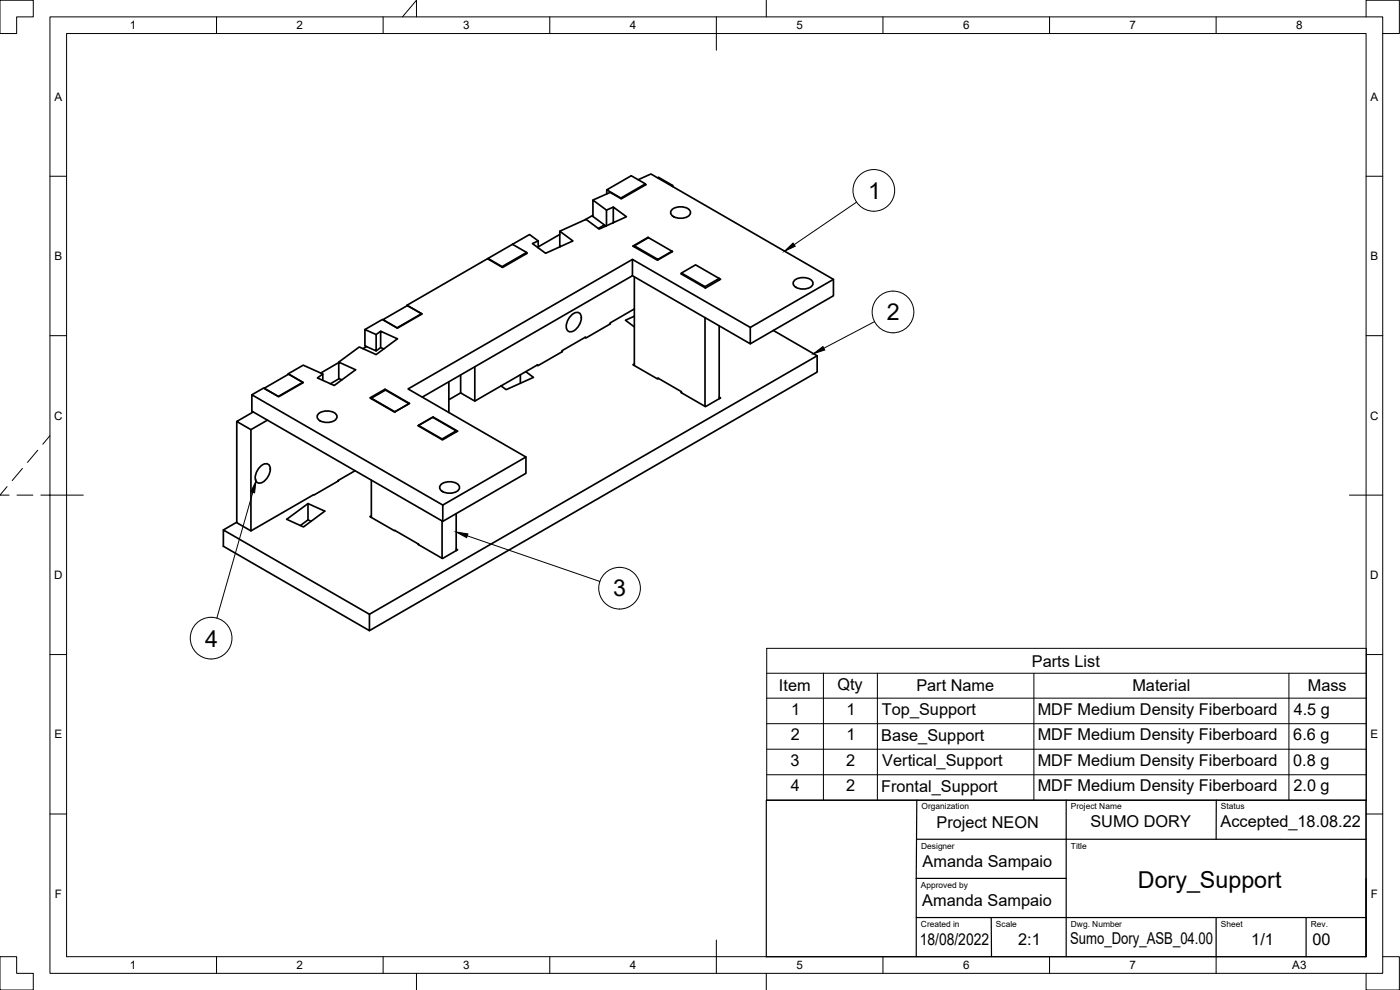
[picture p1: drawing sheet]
<svg xmlns="http://www.w3.org/2000/svg" width="420mm" height="297mm" viewBox="0 0 420 297" stroke-linecap="round" stroke-linejoin="round" font-family="sans-serif">
<!-- layer: Visible -->
<g fill="none" stroke="#000" stroke-width=".51">
<path d="M182.1 57v1.2M191.5 53.9l3.8-1.7 54.8 31.6v4.9l-24.9 14.5M193.7 55.3l.1 .1-7.3 4.3-3.4-2-5.2 2.3M193.7 55.5v-.3l-4.3-2.5-7.3 4.3 4.2 2.6M193.7 55.2l-7.4 4.2M197.4 53.4l.3-.2 4.2 2.5v.3M201.9 55.7l-.3 .1M146.5 77.5v.2M153.8 73.3l5.1-2.9 2.6 1.9v2M153.8 73.3l4.3 2.4v.4M153.8 73.3l-7.3 4.2 4.2 2.7M158.1 75.9l.1 .1-7.4 4.2-4.5-2.6-24.2 14"/>
<path d="M158.1 75.7l-7.4 4.3M161.5 72.3l-1.7 .8 3.9 2.9 8.2-3.7-3.9-2.9v4.7M168 70.3l-6.5 3.8M177.9 64.6l-2.3 1.3M181.4 67.5l-1.8 1M182 63l-4.1-3v4.9l3.9 2.9M184.1 66.8v-4.7l3.9 2.9-8.2 3.7-3.9-2.9-7.9 3.6M184.1 62.1l-2.1 .9v4.7M189.8 77.8l-67.3 38.9 35.3 20.4v4.9l-24.9 14.4M190.4 73.8l4.2-2.5 7.1 4.1-4.3 2.4zM190.4 73.8v.3M194.5 71.4v-.2l-4.6 2.6 7.4 4.3 4.5-2.6-.1 .1"/>
<path d="M194.5 71.2l.1 .1M197.4 77.8v.2M201.6 62.9a4.1 4.1 0 0 1 5.5 .4 1.8 1.8 0 0 1-1.9 2.1 3.2 3.2 0 0 1-3.9-1.6zM114.2 99.4l-1.3 1v4.9l-3.4-1.5v-4.9l3.4 1.5M122.1 91.8v-.2l4.6 2.6-7.4 4.3-4.5-2.7-5.3 3.1M126.5 94.1l-7.4 4.3-4.2-2.5 7.4-4.2 4.2 2.6M171.2 94.9a1.9 1.9 0 0 1 3-.6 4.3 4.3 0 0 1-3 5.3 1.58 1.58 0 0 1-1.2-2.3l.4-1.3zM183.1 97.1h.1l-7.3 4.3-.3-.2M189.8 82.7l35.4 20.5v-5l24.9-14.4M190.4 94.9l-2.7 1.2 2.7 2M190.4 92.7l-7.3 4.2v.3M190.4 83.1v26.6"/>
<path d="M204.5 82.1l-.1 .1 7.3 4.2 4.6-2.6-.5-.2M204.5 82.2v-.3l4.2-2.4 7.1 4.1M204.5 81.9l7.1 4.1 4.2-2.4M211.6 86v.3M211.6 95.3v26.6M215.8 83.6v.4M215.8 97.8v21.8M225.2 98.2l-35.4-20.4v4.9l-63.1 36.5M232.1 99.2l13.1 7.6v4.8l-134.3 77.6M238.4 84.1a4.1 4.1 0 0 1 5.5 .5 1.8 1.8 0 0 1-1.9 2 3.2 3.2 0 0 1-4-1.6zM86.5 112.3v-.1l4.5 2.6-7.3 4.2-4.6-2.6-3.5 2.1M86.5 112.2l4.5-2.6 5.9 2.6v1.9"/>
<path d="M90.9 114.7l-7.4 4.2-4.2-2.4 7.3-4.2 4.3 2.6M96.9 112.2l-1.6 1.2 5 2.3 6.4-4.8-5-2.2v4.9l.9 .4M101.7 108.8l-5.5 3.1M101.8 113.6l-2.7 1.6M110 104l-1.1 .6M111.4 119.5l4.3-2.5 7.1 4.1-4.3 2.5zM111.4 119.5v.1M112.9 105.3l1.3-1v-4.9l5.1 2.2-6.4 4.8-5.1-2.3-6.1 4.6M114.2 104.3l1 .4M115.5 116.8l-4.5 2.6 7.4 4.2 4.5-2.6-7.4-4.2v.3M134.7 114.5v9.3M138.2 117.9l-3.5 2"/>
<path d="M142.5 110.1v10.2M156.2 112.4v2.6M157.8 111.5l2.3 1.7-8.2 3.7-1.5-1.1M161.3 109.6l-18.8 10.7-4.3-2.4v-5.4M168.7 105.4l.1 .1-7.4 4.2-.2-.1M175.7 101.3v-.2l-7 4.1v.4M190.4 109.2l-.5 .2 7.4 4.3 .3-.2M197.4 113.6v-.2l7.1 4.1v.3M204.5 117.7l-.1 .1 7.3 4.2 4.6-2.6-.5-.2M245.2 106.8l-134.3 77.5v4.9l-43.9-25.3v-4.9l43.9 25.3M71.1 126.5v30.3l4.2 2.5 26.3-15-.1-.1M76 123.6l-4.9 2.9 4.2 2.4v30.4"/>
<path d="M80.3 126.1l-5 2.8M95.6 124.2a4.1 4.1 0 0 1 5.5 .4 1.8 1.8 0 0 1-2 2.1 3.2 3.2 0 0 1-3.9-1.7zM125.6 127.8l4.2-2.6 7.1 4.1M125.6 127.6l7.1 4.1 4.2-2.4M130 125.1l-4.5 2.6 7.3 4.3 4.5-2.6-7.3-4.1M132.7 131.7v.2M136.9 129.3v.3M157.8 137.1l-24.9 14.4v4.9l-57.3-33v-4.9l57.3 33M71.1 156.7l-4.1 2.3M77.9 140.3a1.9 1.9 0 0 1 3-.6 4.3 4.3 0 0 1-3 5.3 1.58 1.58 0 0 1-1.3-2.3l.5-1.3zM92.4 151.1l-6.4 4.7 5.1 2.3 6.4-4.7-5.1-2.3v4.9l-2.3 1.7M92.4 156l1 .4"/>
<path d="M106.6 141.2l-5.1 3.1M111.4 154.8l-.4 .2 7.5 4.2 7.1 4.2M111.4 144.1v11.1M132.3 145.4a4.1 4.1 0 0 1 5.5 .4 1.8 1.8 0 0 1-1.9 2.1 3.2 3.2 0 0 1-4-1.6zM132.7 156.3v11.2M136.9 154.1v11.1M125.6 163.2l-.1 .1 7.3 4.3 4.5-2.6-.4-.3"/>
</g>
<!-- layer: Border -->
<g fill="none" stroke="#000" stroke-width=".3">
<path d="M0 .1h10v5h-5v5h-5zM15 5.1h400v286.9h-400zM20 10.1h390v276.9h-390zM65 5.1v5M115 5.1v5M120.8 5.1l4.2-5v5M165 5.1v5M215 5.1v10M230 .1v5M265 5.1v5M315 5.1v5M365 5.1v5"/>
<path d="M410 5.1v-5h10v10h-5M15 52.9h5M410 52.9h5M15 100.7h5M410 100.7h5M11.3 135.1l-3 3.6M15 130.7l-2.2 2.6M2.1 146l-2.1 2.6h2.7M5.1 148.6h4.8M6.7 140.6l-3 3.6M12.3 148.6h12.7M405 148.6h10"/>
<path d="M15 196.4h5M410 196.4h5M15 244.2h5M410 244.2h5M0 287h5v5h5v5h-10zM65 287v5M115 287v5M125 292v5M165 287v5M215 282.1v9.9M230 292v5M265 287v5"/>
<path d="M315 287v5M365 287v5M415 287h5v10h-10v-5"/>
</g>
<!-- layer: TitleBlock -->
<path d="M230 240.1h180v46.9h-180zM275.1 251.8h134.9M275.1 240.1l-.1 23.5M320 240.1v23.5M365 240.1v11.7M275 263.6h45v23.4M275 263.6v23.4M275 275.3h135M297.5 275.3l.1 11.7M365 275.3v11.7M392 275.3v11.7M410 263.6v23.4" fill="none" stroke="#000" stroke-width=".36"/>
<!-- layer: BOM -->
<g fill="none" stroke="#000" stroke-width=".3">
<path d="M257.1 60.6l-18.8 12.8M262.5 96.5l-15.3 8M75.9 147.7l-10.8 37.8M140.2 160.8l39.8 13.7M230.1 194.5h180v45.6h-180zM230.1 202h180M230.1 209.5h180M230.1 217.1h180M247.1 202v38.1M263.3 202v38.1M310.3 202v38.1M386.8 202v38.1"/>
<path d="M230.1 224.8h180M230.1 232.5h180"/>
<circle cx="262.2" cy="57.1" r="6.3"/>
<circle cx="268" cy="93.6" r="6.3"/>
<circle cx="185.9" cy="176.5" r="6.3"/>
<circle cx="63.4" cy="191.5" r="6.3"/>
</g>
<path d="M235.4 75.4l2.6-2.5 .7 1zM244.2 106.1l2.8-2.1 .5 1zM76.8 144.4l-.4 3.5-1.1-.3zM136.9 159.6l3.5 .6-.4 1.1z" fill="#000" stroke="#000" stroke-width=".3"/>
<g font-size="7">
<text x="260.6" y="59.6">1</text>
<text x="266.1" y="96.1">2</text>
<text x="184" y="179">3</text>
<text x="61.5" y="194">4</text>
<text x="341.5" y="266.5">Dory_Support</text>
</g>
<g font-size="4.9">
<text x="309.7" y="200">Parts List</text>
<text x="233.8" y="207.5">Item</text>
<text x="251.3" y="207">Qty</text>
<text x="275" y="207.5">Part Name</text>
<text x="339.9" y="207.5">Material</text>
<text x="392.5" y="207.5">Mass</text>
<text x="237.4" y="214.4">1</text>
<text x="254" y="214.4">1</text>
<text x="264.7" y="214.5">Top_Support</text>
<text x="311.4" y="214.5">MDF Medium Density Fiberboard</text>
<text x="388.3" y="214.5">4.5 g</text>
<text x="237.3" y="222">2</text>
<text x="254" y="222">1</text>
<text x="264.5" y="222.2">Base_Support</text>
<text x="311.4" y="222.1">MDF Medium Density Fiberboard</text>
<text x="388.1" y="222.2">6.6 g</text>
<text x="237.3" y="229.7">3</text>
<text x="253.9" y="229.7">2</text>
<text x="264.8" y="229.9">Vertical_Support</text>
<text x="311.4" y="229.8">MDF Medium Density Fiberboard</text>
<text x="388.1" y="229.8">0.8 g</text>
<text x="237.3" y="237.4">4</text>
<text x="253.9" y="237.4">2</text>
<text x="264.4" y="237.5">Frontal_Support</text>
<text x="311.4" y="237.5">MDF Medium Density Fiberboard</text>
<text x="388.2" y="237.5">2.0 g</text>
<text x="281.1" y="248.4">Project NEON</text>
<text x="327.3" y="248.2">SUMO DORY</text>
<text x="366.3" y="248.2">Accepted_18.08.22</text>
<text x="276.9" y="260.1">Amanda Sampaio</text>
<text x="276.8" y="271.9">Amanda Sampaio</text>
<text x="276" y="283.6">18/08/2022</text>
<text x="305.6" y="283.6">2:1</text>
<text x="321.1" y="283.3">Sumo_Dory_ASB_04.00</text>
<text x="375.5" y="283.6">1/1</text>
<text x="393.9" y="283.6">00</text>
</g>
<g font-size="3.5">
<text x="39" y="8.8">1</text>
<text x="89" y="8.8">2</text>
<text x="139" y="8.8">3</text>
<text x="189" y="8.8">4</text>
<text x="239" y="8.8">5</text>
<text x="289" y="8.8">6</text>
<text x="339" y="8.8">7</text>
<text x="389" y="8.8">8</text>
<text x="16.3" y="30.2">A</text>
<text x="411.3" y="30.2">A</text>
<text x="16.3" y="78">B</text>
<text x="411.3" y="78">B</text>
<text x="16.2" y="125.9">C</text>
<text x="411.2" y="125.9">C</text>
<text x="16.2" y="173.7">D</text>
<text x="411.2" y="173.7">D</text>
<text x="16.3" y="221.6">E</text>
<text x="411.3" y="221.6">E</text>
<text x="16.4" y="269.4">F</text>
<text x="411.4" y="269.4">F</text>
<text x="39" y="290.8">1</text>
<text x="89" y="290.8">2</text>
<text x="139" y="290.8">3</text>
<text x="189" y="290.8">4</text>
<text x="239" y="290.8">5</text>
<text x="289" y="290.8">6</text>
<text x="339" y="290.8">7</text>
<text x="387.8" y="290.8">A3</text>
</g>
<g font-size="2.5">
<text x="276.6" y="242.9">Organization</text>
<text x="321.4" y="242.9">Project Name</text>
<text x="366.4" y="242.9">Status</text>
<text x="276.5" y="254.6">Designer</text>
<text x="321.4" y="254.6">Title</text>
<text x="276.4" y="266.3">Approved by</text>
<text x="276.4" y="278.1">Created in</text>
<text x="298.9" y="278.1">Scale</text>
<text x="321.4" y="278.1">Dwg. Number</text>
<text x="366.4" y="278.1">Sheet</text>
<text x="393.4" y="278.1">Rev.</text>
</g>
</svg>
